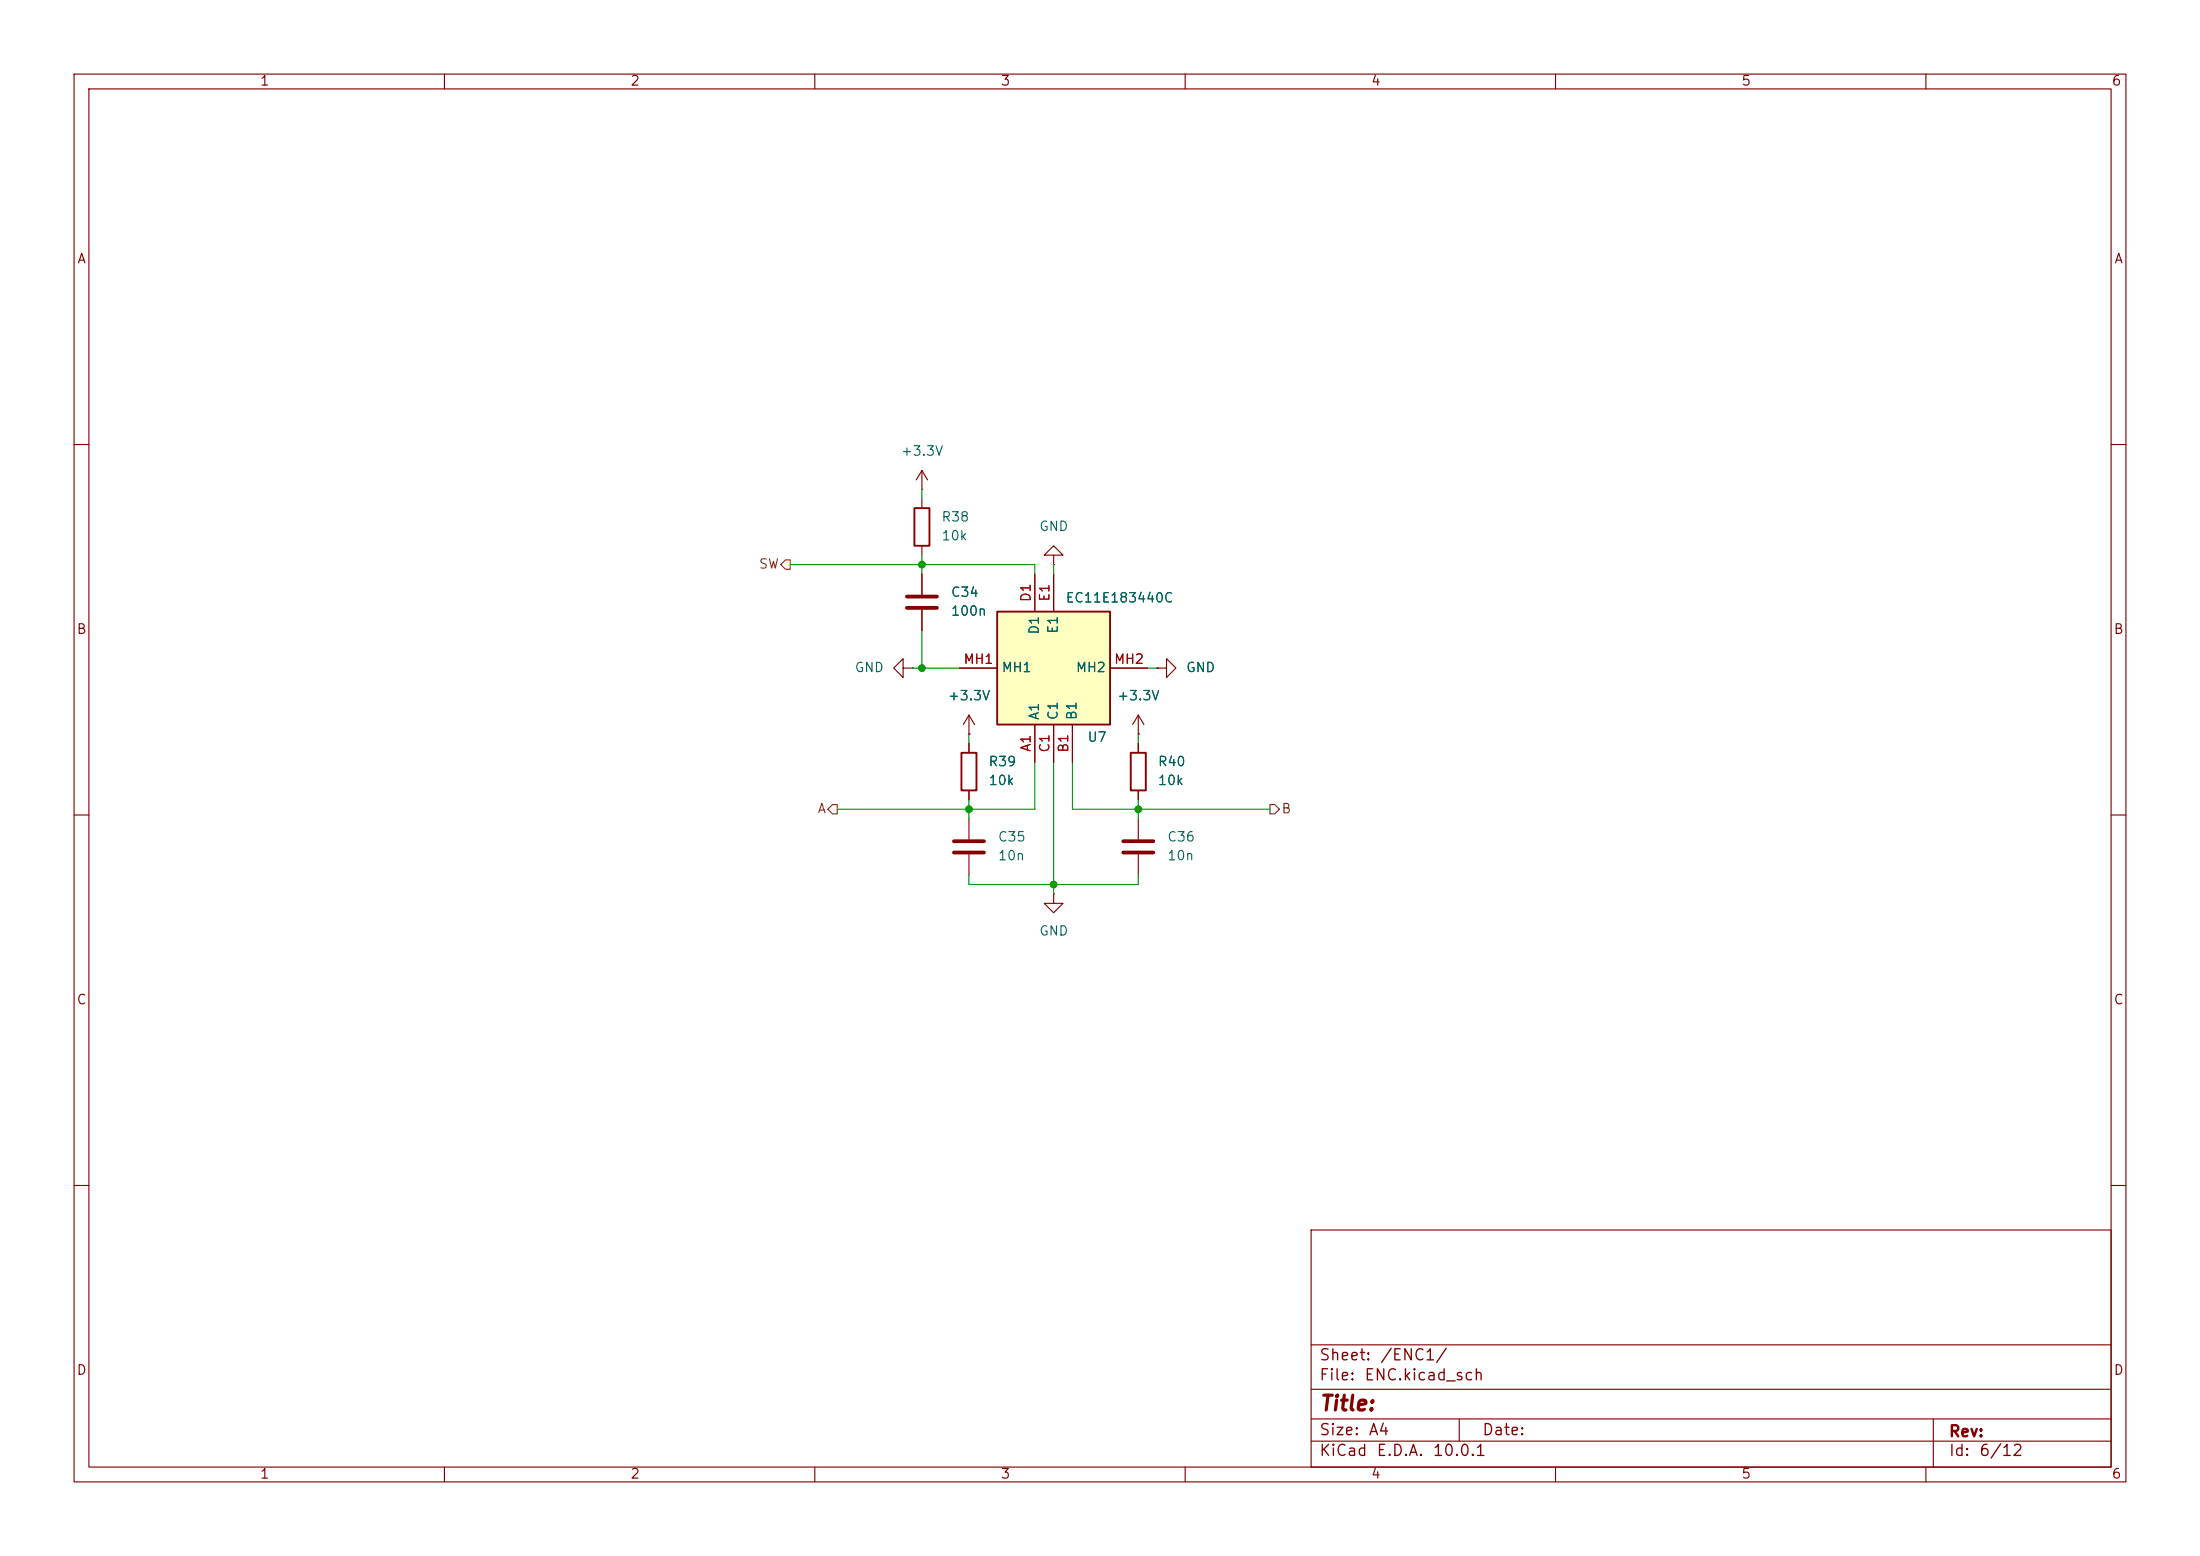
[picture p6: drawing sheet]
<svg xmlns="http://www.w3.org/2000/svg" width="297mm" height="210mm" viewBox="0 0 297 210" stroke-linecap="round" stroke-linejoin="round" font-family="sans-serif">
<g fill="none" stroke="#840000" stroke-width=".15">
<path d="M10 10h277v190h-277zM12 12h273v186h-273zM60 10v2M110 10v2M160 10v2M210 10v2M260 10v2M10 60h2M285 60h2M10 110h2M285 110h2M10 160h2"/>
<path d="M177 166h108v32h-108zM285 160h2M60 198v2M110 198v2M160 198v2M177 194.5h108M177 191.5h108M177 187.5h108M177 181.5h108M197 191.5v3M210 198v2M260 198v2"/>
<path d="M261 191.5v6.5"/>
</g>
<path d="M134.6 82.6h15.3v15.2h-15.3z" fill="#ffffc2"/>
<path d="M123.4 68.6h2.1v5.1h-2.1zM134.6 82.6h15.3v15.2h-15.3zM129.8 101.6h2v5.1h-2zM152.7 101.6h2v5.1h-2z" fill="none" stroke="#840000" stroke-width=".25"/>
<g fill="none" stroke="#840000" stroke-width=".15">
<path d="M124.5 66h.1M124.5 63.5v2.5M124.5 67.3v1.3M124.5 73.7v1.2M124.5 77.5v2.8M124.5 63.5l-.8 1.3M124.5 63.5l.7 1.3M139.7 77.5v5.1M142.2 74.9h1.3l-1.3-1.2-1.2 1.2h1.2v1.3M142.2 76.2h.1M142.2 77.5v5.1M121.9 90.2v-1.3l-1.3 1.3 1.3 1.2v-1.2h1.3"/>
<path d="M123.2 90.2h.1M124.5 82.3v2.8M129.5 90.2h5.1M130.8 99.1h.1M130.8 96.5v2.6M130.8 96.5l-.8 1.3M130.8 96.5l.8 1.3M139.7 97.8v5.1M142.2 97.8v5.1M144.8 97.8v5.1M149.9 90.2h5M153.7 99.1h.1"/>
<path d="M153.7 96.5l-.8 1.3M153.7 96.5l.7 1.3M153.7 96.5v2.6M156.2 90.2h1.3v-1.3l1.2 1.3-1.2 1.2v-1.2M156.2 90.2h.1M130.8 100.3v1.3M130.8 106.7v1.3M130.8 110.5v2.8M130.8 115.3v2.8M153.7 100.3v1.3M153.7 106.7v1.3M153.7 110.5v2.8"/>
<path d="M153.7 115.3v2.8M142.2 120.7v1.2h1.3l-1.3 1.3-1.2-1.3h1.2M142.2 120.7h.1"/>
</g>
<path d="M122.4 80.5h4.1M122.4 82h4.1M128.8 113.5h4M128.8 115.1h4M151.6 113.5h4.1M151.6 115.1h4.1" fill="none" stroke="#840000" stroke-width=".51"/>
<path d="M106 75.6h.7v1.2h-.7l-.6-.6zM112.4 108.6h.6v1.3h-.6l-.6-.7zM171.4 108.6h.7l.6 .6-.6 .7h-.7z" fill="none" stroke="#725600" stroke-width=".15"/>
<g fill="none" stroke="#009600" stroke-width=".15">
<path d="M106.7 76.2h33v1.3M124.5 66v1.3M124.5 74.9v2.6M142.2 76.2v1.3M123.2 90.2h6.3M124.5 85.1v5.1M130.8 99.1v1.2M153.7 99.1v1.2M154.9 90.2h1.3M130.8 118.1v1.3h22.9v-1.3M130.8 108v2.5M139.7 102.9v6.3h-26.7"/>
<path d="M142.2 102.9v17.8M144.8 102.9v6.3h26.6M153.7 108v2.5"/>
</g>
<g fill="#009600" stroke="#009600" stroke-width=".14">
<circle cx="153.7" cy="109.2" r=".46"/>
<circle cx="142.2" cy="119.4" r=".46"/>
<circle cx="130.8" cy="109.2" r=".46"/>
<circle cx="124.5" cy="76.2" r=".46"/>
<circle cx="124.5" cy="90.2" r=".46"/>
</g>
<text font-size="2" fill="#840000" x="178" y="190.9">Title:</text>
<g font-size="1.5" fill="#840000">
<text x="178" y="184">Sheet:</text>
<text x="186.2" y="184">/ENC1/</text>
<text x="178" y="186.7">File:</text>
<text x="184.1" y="186.7">ENC.kicad_sch</text>
<text x="178" y="196.9">KiCad</text>
<text x="178" y="194.1">Size:</text>
<text x="184.7" y="194.1">A4</text>
<text x="185.7" y="196.9">E.D.A.</text>
<text x="193.3" y="196.9">10.0.1</text>
<text x="200" y="194.1">Date:</text>
<text x="263" y="194.3">Rev:</text>
<text x="263" y="196.9">Id:</text>
<text x="267.1" y="196.9">6/12</text>
</g>
<g font-size="1.3" fill="#840000">
<text x="35" y="11.9">1</text>
<text x="85" y="11.9">2</text>
<text x="135" y="11.9">3</text>
<text x="185" y="11.9">4</text>
<text x="235" y="11.9">5</text>
<text x="285" y="11.9">6</text>
<text x="10.3" y="35.9">A</text>
<text x="285.3" y="35.9">A</text>
<text x="10.3" y="85.9">B</text>
<text x="285.3" y="85.9">B</text>
<text x="10.3" y="135.9">C</text>
<text x="285.3" y="135.9">C</text>
<text x="10.3" y="185.9">D</text>
<text x="285.3" y="185.9">D</text>
<text x="35" y="199.9">1</text>
<text x="85" y="199.9">2</text>
<text x="135" y="199.9">3</text>
<text x="185" y="199.9">4</text>
<text x="235" y="199.9">5</text>
<text x="285" y="199.9">6</text>
</g>
<g font-size="1.3" fill="#006464">
<text x="121.5" y="61.8">+3.3V</text>
<text x="127" y="70.7">R38</text>
<text x="140.2" y="72">GND</text>
<text x="127" y="73.3">10k</text>
<text x="128.3" y="83.4">100n</text>
<text x="128.3" y="80.9">C34</text>
<text x="143.8" y="81.6">EC11E183440C</text>
<text x="140.6" y="85.7" transform="rotate(-90 140.6 85.7)">D1</text>
<text x="143.1" y="85.6" transform="rotate(-90 143.1 85.6)">E1</text>
<text x="115.3" y="91">GND</text>
<text x="127.9" y="94.8">+3.3V</text>
<text x="135.1" y="91">MH1</text>
<text x="145.2" y="91">MH2</text>
<text x="150.7" y="94.8">+3.3V</text>
<text x="160" y="91">GND</text>
<text x="140.6" y="97.3" transform="rotate(-90 140.6 97.3)">A1</text>
<text x="143.1" y="97.3" transform="rotate(-90 143.1 97.3)">C1</text>
<text x="145.6" y="97.3" transform="rotate(-90 145.6 97.3)">B1</text>
<text x="146.7" y="100.4">U7</text>
<text x="133.4" y="106.3">10k</text>
<text x="133.4" y="103.7">R39</text>
<text x="156.2" y="106.3">10k</text>
<text x="156.2" y="103.7">R40</text>
<text x="134.6" y="113.9">C35</text>
<text x="157.5" y="113.9">C36</text>
<text x="134.6" y="116.4">10n</text>
<text x="157.5" y="116.4">10n</text>
<text x="140.2" y="126.6">GND</text>
</g>
<g font-size="1.3" fill="#725600">
<text x="102.4" y="77.1">SW</text>
<text x="110.3" y="110.1">A</text>
<text x="172.9" y="110.1">B</text>
</g>
<g font-size="1.3" fill="#a90000">
<text x="139.4" y="81.4" transform="rotate(-90 139.4 81.4)">D1</text>
<text x="142" y="81.3" transform="rotate(-90 142 81.3)">E1</text>
<text x="130" y="89.9">MH1</text>
<text x="150.3" y="89.9">MH2</text>
<text x="139.4" y="101.6" transform="rotate(-90 139.4 101.6)">A1</text>
<text x="142" y="101.7" transform="rotate(-90 142 101.7)">C1</text>
<text x="144.5" y="101.7" transform="rotate(-90 144.5 101.7)">B1</text>
</g>
</svg>
